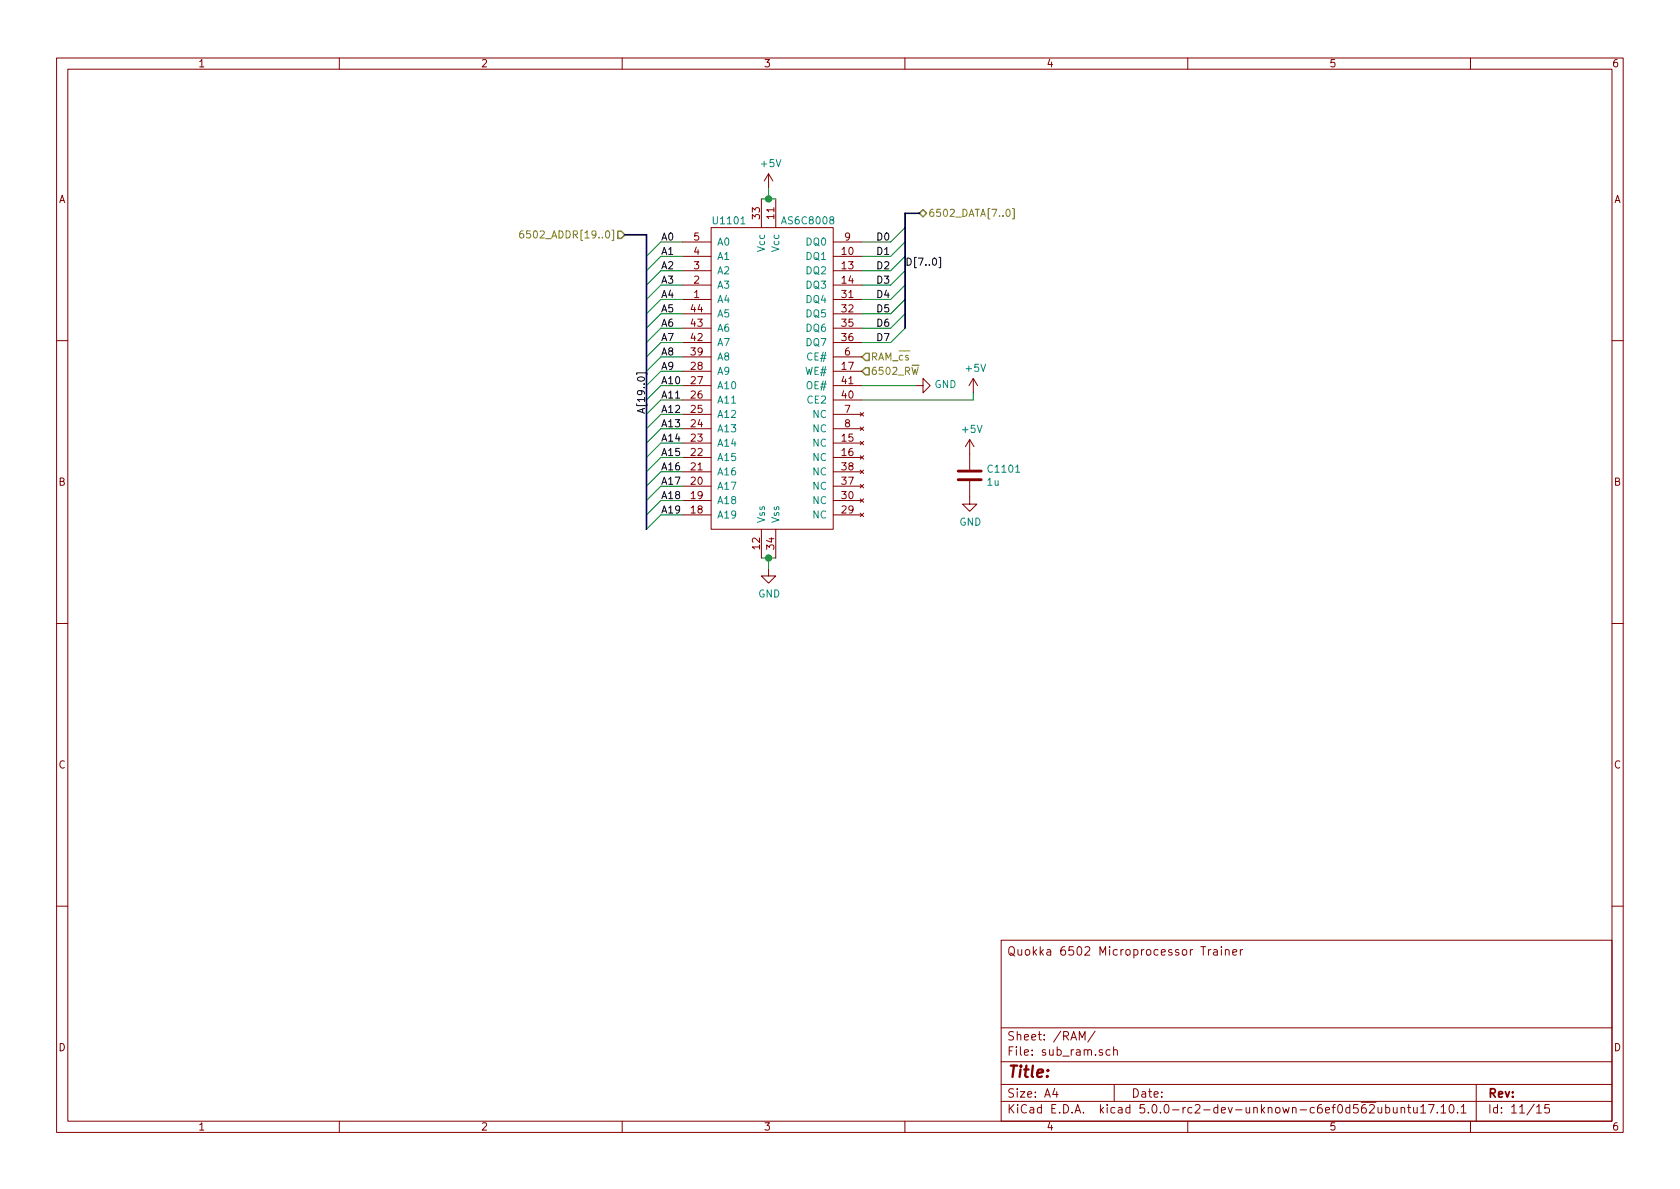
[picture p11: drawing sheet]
<svg xmlns="http://www.w3.org/2000/svg" width="297mm" height="210mm" viewBox="0 0 297 210" stroke-linecap="round" stroke-linejoin="round" font-family="sans-serif">
<g fill="none" stroke="#840000" stroke-width=".18">
<path d="M10 10.3h277v189.9h-277zM12 12.2h273v186.1h-273zM60 10.3v1.9M110 10.3v1.9M160 10.3v1.9M210 10.3v1.9M260 10.3v1.9M134.6 35.2v5.1M135.9 30.7l-.8 1.3M135.9 30.7v2.6M135.9 30.7l.8 1.3M137.2 35.2v5.1"/>
<path d="M120.6 53h5.1M120.6 45.3h5.1M120.6 47.9h5.1M120.6 50.4h5.1M120.6 55.5h5.1M120.6 58h5.1M120.6 42.8h5.1M125.7 40.3h21.6v53.3h-21.6zM147.3 53h5.1M147.3 45.3h5.1M147.3 47.9h5.1M147.3 50.4h5.1"/>
<path d="M147.3 55.5h5.1M147.3 58h5.1M147.3 42.8h5.1M10 60.2h2M120.6 78.4h5.1M120.6 65.7h5.1M120.6 75.8h5.1M120.6 73.3h5.1M120.6 70.7h5.1M120.6 68.2h5.1M120.6 60.6h5.1M120.6 63.1h5.1"/>
<path d="M147.3 78.4h5.1M147.3 65.7h5.1M147.3 75.8h5.1M147.3 73.3h5.1M147.3 70.7h5.1M147.3 68.2h5.1M147.3 60.6h5.1M147.3 63.1h5.1M152.1 78l.6 .7M152.1 73l.6 .6M152.1 75.5l.6 .6M152.7 78l-.6 .7"/>
<path d="M152.7 73l-.6 .6M152.7 75.5l-.6 .6M161.9 68.2h1.3v-1.3l1.3 1.3-1.3 1.3v-1.3M171.4 77.7v5.4M171.4 77.7l-.7 1.3M171.4 77.7l.8 1.3M172.1 66.9l-.8 1.3M172.1 66.9v2.6M172.1 66.9l.7 1.3M285 60.2h2M120.6 80.9h5.1M120.6 91.1h5.1"/>
<path d="M120.6 88.5h5.1M120.6 86h5.1M120.6 83.4h5.1M134.6 93.6v5.1M137.2 93.6v5.1M147.3 80.9h5.1M147.3 91.1h5.1M147.3 88.5h5.1M147.3 86h5.1M147.3 83.4h5.1M152.1 80.6l.6 .6M152.1 90.7l.6 .7"/>
<path d="M152.1 88.2l.6 .6M152.1 85.7l.6 .6M152.1 83.1l.6 .6M152.7 80.6l-.6 .6M152.7 90.7l-.6 .7M152.7 88.2l-.6 .6M152.7 85.7l-.6 .6M152.7 83.1l-.6 .6M171.4 85.1v4h1.3l-1.3 1.3-1.2-1.3h1.2M10 110.3h2M135.9 100.6v1.2h1.3l-1.3 1.3-1.3-1.3h1.3M285 110.3h2"/>
<path d="M10 160.2h2M177 166.3h108v32h-108zM212.3 167.4h.9M213.7 167.9v1M214.1 167.9l-.4 .3M214.6 168h.6v.9M215.2 168.3h-.4l-.3 .2 .3 .4 .4-.1M216 167.4v.2M216 167.9v1M216.7 168a.37 .37 0 0 1 .6 .1v.8M216.7 167.9v1M218 168.4l.7-.1-.1-.3-.4-.1-.2 .2v.7h.6"/>
<path d="M219.3 167.9v1M219.7 167.9l-.4 .3M285 160.2h2M60 198.3v1.9M110 198.3v1.9M160 198.3v1.9M177 194.8h108M177 191.8h108M177 187.8h108M177 181.8h108M186.5 192.5l-.4 1h1M186.8 193v1"/>
<path d="M190.8 183.9v-1.5l.5 1.1 .5-1.1v1.5M193.6 182.3l-1.3 2M196.3 185.7l-.5-.1-.2 .3 .1 .6h.6M196.9 185.7h.1a.37 .37 0 0 1 .6 .1v.8M196.9 185.1v1.5M197 191.8v3M210 198.3v1.9M241.9 194.9h1.4M242.1 195.5l.3-.2h.3l.3 .5-.9 1h.9M243.6 195.8v.8a.39 .39 0 0 0 .7 .1M244.3 195.8v1M245 195.9l.4-.1 .3 .3-.1 .6-.2 .1-.4-.1"/>
<path d="M245 195.3v1.5M246.4 195.8v.8a.39 .39 0 0 0 .6 .1M247 195.8v1M247.7 196l.1-.1a.37 .37 0 0 1 .6 .1v.8M247.7 195.8v1M248.9 195.8h.5M249.1 195.3v1.3l.3 .2M249.9 195.8l.1 .9 .4 .1 .2-.1M250.6 195.8v1M251.2 195.8l.4-.5v1.5M251.2 196.8h.9M252.6 195.3h1l-.7 1.5"/>
<path d="M254.1 196.7v.1M254.8 195.8l.4-.5v1.5M254.8 196.8h.8M256.4 195.4l.2-.1a.8 .8 0 0 1 .5 .8 .8 .8 0 0 1-.5 .7 1 1 0 0 1-.2-1.4zM257.7 196.7v.1M258.3 195.8l.5-.5v1.5M258.3 196.8h.9M260 198.3v1.9M261 191.8v6.5M271.7 195.8l.4-.5v1.5M271.7 196.8h.8M273.9 195.3h-.7l-.1 .7 .2-.1 .5 .1 .2 .2-.1 .5-.2 .1-.6-.1"/>
</g>
<path d="M178 37.1l.2-.1a.67 .67 0 0 1 .4 .6 .67 .67 0 0 1-.4 .7l-.3-.3v-.2zM179 36.9h.3v1.8h-.3M92.5 40.8h-.2a.79 .79 0 0 0-.2 1.3l.5-.1v-.6l-.5-.1-.2 .2M93.8 40.8h-.7v.6l.5-.1 .2 .2v.4l-.2 .2-.5-.1M161.3 64.6h1.2" fill="none" stroke="#848400" stroke-width=".18"/>
<path d="M163.2 37.1l.6 .6-.6 .6-.6-.6zM109.2 40.9h.7l.6 .6-.6 .7h-.7zM153 65h.7v1.3h-.7l-.6-.6zM153 62.5h.7v1.2h-.7l-.6-.6z" fill="none" stroke="#848400" stroke-width=".25"/>
<g fill="none" stroke="#008400" stroke-width=".18">
<path d="M134.6 35.2h2.6M135.9 33.3v1.9M120.6 55.5h-3.8l-2.5 2.5M120.6 53h-3.8l-2.5 2.5M120.6 50.4h-3.8l-2.5 2.6M120.6 47.9h-3.8l-2.5 2.5M120.6 45.3h-3.8l-2.5 2.6M120.6 42.8h-3.8l-2.5 2.5M120.6 58h-3.8l-2.5 2.6M160 40.3l-2.5 2.5h-5.1M160 42.8l-2.5 2.5h-5.1M160 45.3l-2.5 2.6h-5.1"/>
<path d="M160 47.9l-2.5 2.5h-5.1M160 50.4l-2.5 2.6h-5.1M160 53l-2.5 2.5h-5.1M160 55.5l-2.5 2.5h-5.1M160 58l-2.5 2.6h-5.1M120.6 73.3h-3.8l-2.5 2.5M120.6 75.8h-3.8l-2.5 2.6M120.6 78.4h-3.8l-2.5 2.5M120.6 70.7h-3.8l-2.5 2.6M120.6 68.2h-3.8l-2.5 2.5M120.6 65.7h-3.8l-2.5 2.5M120.6 63.1h-3.8l-2.5 2.6"/>
<path d="M120.6 60.6h-3.8l-2.5 2.5M152.4 68.2h9.5M172.1 69.5v1.2h-19.7M120.6 83.4h-3.8l-2.5 2.6M120.6 86h-3.8l-2.5 2.5M120.6 88.5h-3.8l-2.5 2.6M120.6 91.1h-3.8l-2.5 2.5M120.6 80.9h-3.8l-2.5 2.5M134.6 98.7h2.6M135.9 98.7v1.9"/>
</g>
<path d="M162.6 37.7h-2.6v20.3M110.5 41.5h3.8v52.1" fill="none" stroke="#000084" stroke-width=".3"/>
<path d="M166 45.5h.3v1.8h-.3M112.6 66.2v-.3h1.8v.3M112.8 66.8a.68 .68 0 0 1 1.2 .3 .72 .72 0 0 1-1.3-.2z" fill="none" stroke="#000" stroke-width=".18"/>
<g fill="#008400" stroke="#008400" stroke-width=".25">
<circle cx="135.9" cy="35.2" r=".51"/>
<circle cx="135.9" cy="98.7" r=".51"/>
</g>
<path d="M169.4 84.8h4.1M169.4 83.3h4.1" fill="none" stroke="#840000" stroke-width=".51"/>
<text font-size="2.8" fill="#840000" x="178" y="190.5">Title:</text>
<g font-size="2.1" fill="#840000">
<text x="178" y="169">Quokka 6502 Microprocessor Trainer</text>
<text x="178" y="184">Sheet: /RAM/</text>
<text x="178" y="186.7">File: sub_ram.sch</text>
<text x="178" y="196.9">KiCad E.D.A. kicad 5.0.0-rc2-dev-unknown-c6ef0d562ubuntu17.10.1</text>
<text x="178" y="194.1">Size: A4</text>
<text x="200" y="194.1">Date:</text>
<text x="263" y="194.1">Rev:</text>
<text x="263" y="196.9">Id: 11/15</text>
</g>
<g font-size="1.8" fill="#840000">
<text x="35" y="11.9">1</text>
<text x="85" y="11.9">2</text>
<text x="135" y="11.9">3</text>
<text x="185" y="11.9">4</text>
<text x="235" y="11.9">5</text>
<text x="285" y="11.9">6</text>
<text x="10.4" y="35.9">A</text>
<text x="285.4" y="35.9">A</text>
<text x="134.4" y="38.7" transform="rotate(-90 134.4 38.7)">33</text>
<text x="136.9" y="38.7" transform="rotate(-90 136.9 38.7)">11</text>
<text x="122.7" y="47.6">3</text>
<text x="122.7" y="45.1">4</text>
<text x="122.7" y="42.5">5</text>
<text x="148.9" y="45.1">10</text>
<text x="148.9" y="47.6">13</text>
<text x="149.4" y="42.5">9</text>
<text x="122.7" y="52.7">1</text>
<text x="122.7" y="50.2">2</text>
<text x="148.9" y="50.2">14</text>
<text x="148.9" y="52.7">31</text>
<text x="122.2" y="57.8">43</text>
<text x="122.2" y="55.2">44</text>
<text x="148.9" y="55.2">32</text>
<text x="148.9" y="57.8">35</text>
<text x="122.2" y="65.4">28</text>
<text x="122.2" y="62.9">39</text>
<text x="122.2" y="60.3">42</text>
<text x="148.9" y="65.4">17</text>
<text x="148.9" y="60.3">36</text>
<text x="149.4" y="62.9">6</text>
<text x="122.2" y="70.5">26</text>
<text x="122.2" y="67.9">27</text>
<text x="148.9" y="70.5">40</text>
<text x="148.9" y="67.9">41</text>
<text x="122.2" y="75.6">24</text>
<text x="122.2" y="73">25</text>
<text x="149.4" y="73">7</text>
<text x="149.4" y="75.6">8</text>
<text x="122.2" y="83.2">21</text>
<text x="122.2" y="80.6">22</text>
<text x="122.2" y="78.1">23</text>
<text x="148.9" y="78.1">15</text>
<text x="148.9" y="80.6">16</text>
<text x="148.9" y="83.2">38</text>
<text x="10.4" y="85.9">B</text>
<text x="122.2" y="88.3">19</text>
<text x="122.2" y="85.7">20</text>
<text x="148.9" y="88.3">30</text>
<text x="148.9" y="85.7">37</text>
<text x="285.4" y="85.9">B</text>
<text x="122.2" y="90.8">18</text>
<text x="148.9" y="90.8">29</text>
<text x="134.4" y="97.1" transform="rotate(-90 134.4 97.1)">12</text>
<text x="136.9" y="97.1" transform="rotate(-90 136.9 97.1)">34</text>
<text x="10.4" y="135.9">C</text>
<text x="285.4" y="135.9">C</text>
<text x="10.4" y="185.9">D</text>
<text x="285.4" y="185.9">D</text>
<text x="35" y="199.9">1</text>
<text x="85" y="199.9">2</text>
<text x="135" y="199.9">3</text>
<text x="185" y="199.9">4</text>
<text x="235" y="199.9">5</text>
<text x="285" y="199.9">6</text>
</g>
<g font-size="1.8" fill="#008484">
<text x="134.7" y="29.6">+5V</text>
<text x="126.3" y="39.7">U1101</text>
<text x="138.6" y="39.7">AS6C8008</text>
<text x="126.7" y="46">A1</text>
<text x="126.7" y="43.4">A0</text>
<text x="135.3" y="44.4" transform="rotate(-90 135.3 44.4)">Vcc</text>
<text x="137.8" y="44.4" transform="rotate(-90 137.8 44.4)">Vcc</text>
<text x="142.7" y="46">DQ1</text>
<text x="142.7" y="43.4">DQ0</text>
<text x="126.7" y="53.6">A4</text>
<text x="126.7" y="51">A3</text>
<text x="126.7" y="48.5">A2</text>
<text x="142.7" y="48.5">DQ2</text>
<text x="142.7" y="51">DQ3</text>
<text x="142.7" y="53.6">DQ4</text>
<text x="126.7" y="58.7">A6</text>
<text x="126.7" y="56.1">A5</text>
<text x="142.7" y="56.1">DQ5</text>
<text x="142.7" y="58.7">DQ6</text>
<text x="126.7" y="63.7">A8</text>
<text x="126.7" y="61.2">A7</text>
<text x="142.7" y="61.2">DQ7</text>
<text x="142.9" y="63.7">CE#</text>
<text x="170.9" y="65.8">+5V</text>
<text x="126.7" y="71.4">A11</text>
<text x="126.7" y="68.8">A10</text>
<text x="126.7" y="66.3">A9</text>
<text x="142.5" y="66.3">WE#</text>
<text x="142.8" y="68.8">OE#</text>
<text x="142.9" y="71.4">CE2</text>
<text x="165.2" y="68.6">GND</text>
<text x="126.7" y="76.4">A13</text>
<text x="126.7" y="73.9">A12</text>
<text x="143.7" y="73.9">NC</text>
<text x="143.7" y="76.4">NC</text>
<text x="170.2" y="76.5">+5V</text>
<text x="126.7" y="81.5">A15</text>
<text x="126.7" y="79">A14</text>
<text x="143.7" y="79">NC</text>
<text x="143.7" y="81.5">NC</text>
<text x="174.9" y="83.6">C1101</text>
<text x="126.7" y="89.1">A18</text>
<text x="126.7" y="86.6">A17</text>
<text x="126.7" y="84.1">A16</text>
<text x="143.7" y="89.1">NC</text>
<text x="143.7" y="86.6">NC</text>
<text x="143.7" y="84.1">NC</text>
<text x="174.6" y="85.9">1u</text>
<text x="126.7" y="91.7">A19</text>
<text x="135.3" y="92.6" transform="rotate(-90 135.3 92.6)">Vss</text>
<text x="137.8" y="92.6" transform="rotate(-90 137.8 92.6)">Vss</text>
<text x="143.7" y="91.7">NC</text>
<text x="169.6" y="93">GND</text>
<text x="134.1" y="105.7">GND</text>
</g>
<g font-size="1.8" fill="#848400">
<text x="164.1" y="38.3">6502_DATA[7..0]</text>
<text x="93.8" y="42.2">6502_ADDR[19..0]</text>
<text x="153.9" y="63.7">RAM_cs</text>
<text x="153.9" y="66.3">6502_RW</text>
</g>
<g font-size="1.8">
<text x="116.8" y="42.5">A0</text>
<text x="116.8" y="45.1">A1</text>
<text x="116.8" y="47.6">A2</text>
<text x="155.2" y="42.5">D0</text>
<text x="155.2" y="45.1">D1</text>
<text x="155.2" y="47.6">D2</text>
<text x="160" y="47">D[7..0]</text>
<text x="116.8" y="50.2">A3</text>
<text x="116.8" y="52.7">A4</text>
<text x="155.2" y="50.2">D3</text>
<text x="155.2" y="52.7">D4</text>
<text x="116.8" y="55.2">A5</text>
<text x="116.8" y="57.8">A6</text>
<text x="155.2" y="55.2">D5</text>
<text x="155.2" y="57.8">D6</text>
<text x="116.8" y="62.9">A8</text>
<text x="116.8" y="60.3">A7</text>
<text x="116.8" y="65.4">A9</text>
<text x="155.2" y="60.3">D7</text>
<text x="116.8" y="67.9">A10</text>
<text x="116.8" y="70.5">A11</text>
<text x="114" y="73.3" transform="rotate(-90 114 73.3)">A[19..0]</text>
<text x="116.8" y="73">A12</text>
<text x="116.8" y="75.6">A13</text>
<text x="116.8" y="78.1">A14</text>
<text x="116.8" y="80.6">A15</text>
<text x="116.8" y="83.2">A16</text>
<text x="116.8" y="85.7">A17</text>
<text x="116.8" y="88.3">A18</text>
<text x="116.8" y="90.8">A19</text>
</g>
</svg>
